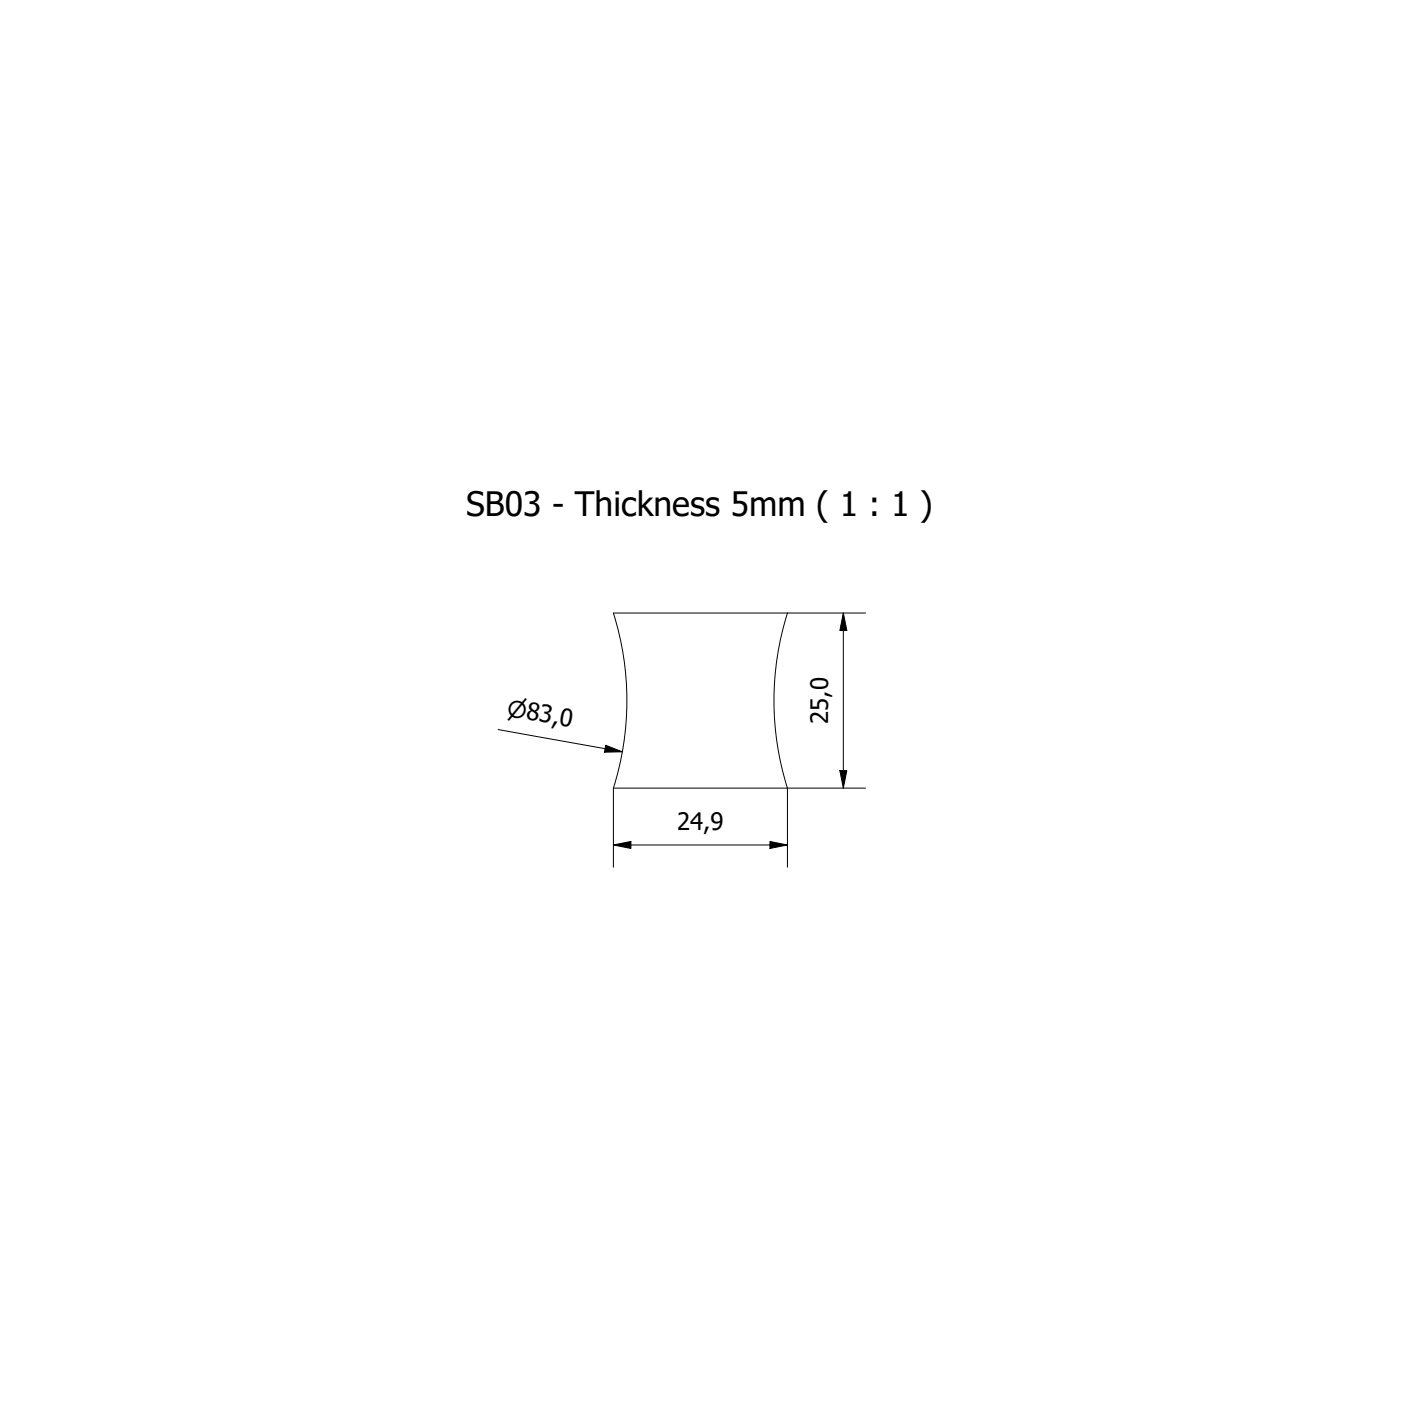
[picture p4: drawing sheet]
<svg xmlns="http://www.w3.org/2000/svg" width="200mm" height="200mm" viewBox="0 0 200 200" stroke-linecap="round" stroke-linejoin="round" font-family="sans-serif">
<!-- layer: Visible (ISO) -->
<path d="M87.6 112.5h24.8M112.4 112.5a41.5 41.5 0 0 1 0-25h-24.8a41.5 41.5 0 0 1 0 25" fill="none" stroke="#000" stroke-width=".14"/>
<!-- layer: Dimension (ISO) -->
<path d="M112.4 87.5h11.2M120.4 87.5l.5 2.5h-1zM120.4 87.5v25M71.1 104.2l17.7 3.1M86.5 106.4l2.3 .9-2.5 .1zM87.6 112.5v11.3M119.9 110h1l-.5 2.5zM123.6 112.5h-11.2v11.3M87.6 120.6l2.5-.5v1zM87.6 120.6h24.8M109.9 120.1l2.5 .5-2.5 .5z" fill="none" stroke="#000" stroke-width=".14"/>
<path d="M120.4 87.5l.5 2.5h-1zM86.5 106.4l2.3 .9-2.5 .1zM119.9 110h1l-.5 2.5zM87.6 120.6l2.5-.5v1zM109.9 120.1l2.5 .5-2.5 .5z" fill="#000"/>
<text font-size="4.8" x="66.5" y="73.6">SB03 - Thickness 5mm ( 1 : 1 )</text>
<g font-size="3.4">
<text x="118.3" y="103.4" transform="rotate(-90 118.3 103.4)">25,0</text>
<text x="96.7" y="118.5">24,9</text>
</g>
<text font-size="3.3" x="72.3" y="102.2" transform="rotate(10 72.3 102.2)">⌀83,0</text>
</svg>
